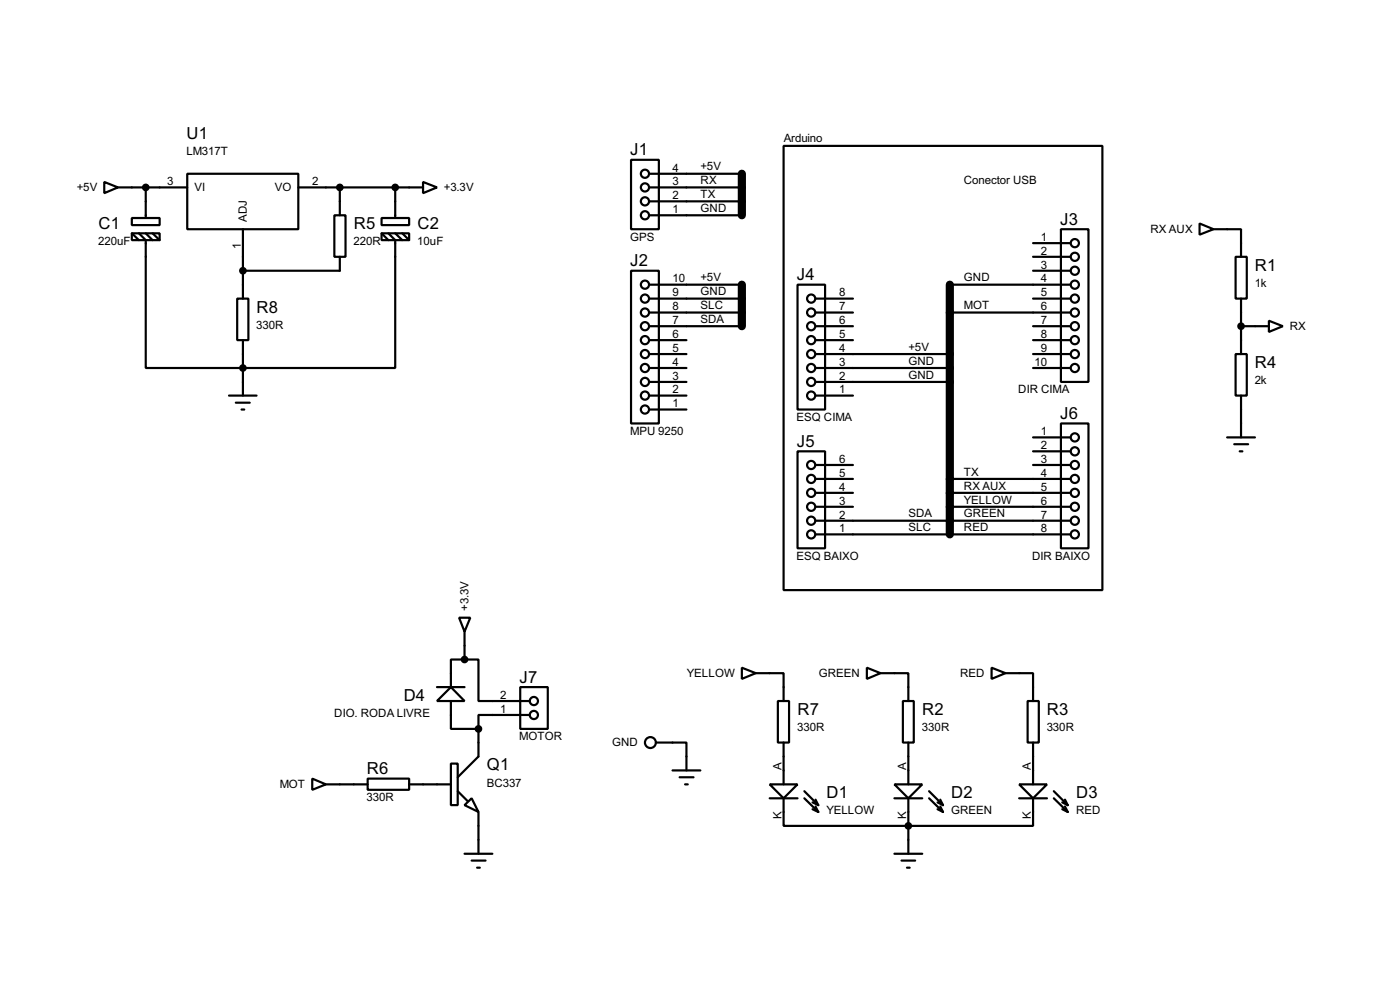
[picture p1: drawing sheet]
<svg xmlns="http://www.w3.org/2000/svg" width="256mm" height="180mm" viewBox="0 0 256 180" stroke-linecap="round" stroke-linejoin="round" font-family="sans-serif">
<path d="M135.9 31.8v7.6M135.9 52.1v7.6M174 52.1v45.7" fill="none" stroke="#000" stroke-width="1.5"/>
<g fill="none" stroke="#000" stroke-width=".4">
<path d="M19.1 33.3l2.5 1-2.5 1.1zM21.6 34.3h12.7M24.2 39.9h5.1v1.3h-5.1zM26.7 34.3v5.6M34.3 31.8h20.4v10.2h-20.4zM54.7 34.3h22.8M61.3 39.4h2v7.6h-2zM62.3 34.3v5.1M69.9 39.9h5.1v1.3h-5.1zM72.4 34.3v5.6M77.5 33.3l2.6 1-2.6 1.1zM115.6 29.3h5.1v12.7h-5.1z"/>
<path d="M118.9 39.4h17M118.9 31.8h17M118.9 34.3h17M118.9 36.9h17M143.6 26.7h58.4v81.3h-58.4zM24.2 42.7h5.1v1.3h-5.1zM24.2 42.7l1.3 1.3M25.5 42.7l1.2 1.3v23.4h45.7v-23.4l-1.2-1.3M26.7 42.7l1.3 1.3M28 42.7l1.3 1.3M43.5 54.7h2v7.6h-2zM44.5 42v12.7"/>
<path d="M62.3 47v2.6h-17.8M69.9 42.7h5.1v1.3h-5.1zM69.9 42.7l1.3 1.3M72.4 42.7l1.3 1.3M73.7 42.7l1.3 1.3M115.6 49.6h5.1v27.9h-5.1zM118.9 52.1h17M118.9 54.7h17M118.9 57.2h17M118.9 59.7h17M146.1 52.1h5.1v22.9h-5.1zM149.4 54.7h6.9"/>
<path d="M149.4 57.2h6.9M149.4 59.7h6.9M174 52.1h22.1M174 57.2h22.1M189.3 54.7h6.8M189.3 59.7h6.8M189.3 49.6h6.8M189.3 44.5h6.8M189.3 47h6.8M194.4 42h5v27.9h-5zM219.8 40.9l2.5 1.1-2.5 1zM222.3 42h5.1v5"/>
<path d="M226.4 47h2v7.7h-2zM227.4 59.7h5.1M227.4 54.7v10.1M232.5 58.7l2.5 1-2.5 1.1zM42 72.4h5M43.2 73.7h2.6M44.3 75h.5M44.5 62.3v10.1M118.9 67.4h6.9M118.9 64.8h6.9M118.9 69.9h6.9M118.9 75h6.9"/>
<path d="M118.9 72.4h6.9M118.9 62.3h6.9M149.4 67.4h24.6M149.4 64.8h24.6M149.4 69.9h24.6M149.4 72.4h6.9M149.4 62.3h6.9M189.3 67.4h6.8M189.3 64.8h6.8M189.3 62.3h6.8M194.4 77.5h5v22.9h-5zM226.4 64.8h2v7.6h-2z"/>
<path d="M227.4 72.4v7.7M146.1 82.6h5.1v17.8h-5.1zM149.4 97.8h46.7M149.4 95.3h46.7M149.4 90.2h6.9M149.4 87.7h6.9M149.4 92.8h6.9M149.4 85.1h6.9M174 90.2h22.1M174 87.7h22.1M174 92.8h22.1M189.3 85.1h6.8"/>
<path d="M189.3 80.1h6.8M189.3 82.6h6.8M224.8 80.1h5.1M226.1 81.3h2.6M227.1 82.6h.5M84.1 113.1h2.1l-1.1 2.5zM85.1 115.6v5.1M80.1 128.3l2.5-2.5 2.5 2.5zM80.1 125.8h5M82.6 139.8h1.3v7.6h-1.3zM82.6 128.3v5.1h5.1M85.1 120.7h2.6v7.6h9.4"/>
<path d="M85.1 120.7h-2.5v5.1M87.7 133.4v5.1l-3.8 3.8M95.3 125.8h5.1v7.6h-5.1zM97.1 130.9h-9.4v2.5M120.2 135.9h5.6v5.1M135.9 122.2l2.6 1-2.6 1.1zM138.5 123.2h5.1v5.1M142.5 128.3h2.1v7.6h-2.1zM143.6 135.9v7.7M158.8 122.2l2.5 1-2.5 1.1zM161.3 123.2h5.1v5.1M165.4 128.3h2v7.6h-2z"/>
<path d="M166.4 135.9v7.7M181.7 122.2l2.5 1-2.5 1.1zM184.2 123.2h5.1v5.1M188.3 128.3h2v7.6h-2zM189.3 135.9v7.7M57.2 142.5l2.5 1.1-2.5 1zM59.7 143.6h7.7M67.4 142.5h7.6v2.1h-7.6zM75 143.6h7.6M83.9 144.8l1.8 1.8M85.1 147.4l1.3-1.3 1.3 2.5zM85.1 156.3h5.1"/>
<path d="M86.4 157.5h2.6M87.4 158.8h.5M87.7 148.6v7.7M123.2 141h5.1M124.5 142.3h2.6M125.5 143.6h.5M141 143.6h5.1l-2.5 2.5zM141 146.1h5.1M143.6 146.1v5.1h45.7v-5.1M147.4 146.1l2.5 2.5M147.4 144.8l2.5 2.6M148.9 146.9l1 .5"/>
<path d="M148.9 148.1l1 .5M149.4 146.4l.5 1M149.4 147.6l.5 1M163.9 143.6h5.1l-2.6 2.5zM163.9 146.1h5.1M163.9 156.3h5.1M165.2 157.5h2.5M166.2 158.8h.5M166.4 146.1v10.2M170.2 146.1l2.6 2.5M170.2 144.8l2.6 2.6M171.8 146.9l1 .5"/>
<path d="M171.8 148.1l1 .5M172.3 146.4l.5 1M172.3 147.6l.5 1M186.7 143.6h5.1l-2.5 2.5zM186.7 146.1h5.1M193.1 146.1l2.5 2.5M193.1 144.8l2.5 2.6M194.6 146.9l1 .5M194.6 148.1l1 .5M195.1 146.4l.5 1M195.1 147.6l.5 1"/>
<circle cx="118.1" cy="31.8" r=".75"/>
<circle cx="118.1" cy="39.4" r=".75"/>
<circle cx="118.1" cy="36.9" r=".75"/>
<circle cx="118.1" cy="34.3" r=".75"/>
<circle cx="118.1" cy="59.7" r=".75"/>
<circle cx="118.1" cy="52.1" r=".75"/>
<circle cx="118.1" cy="57.2" r=".75"/>
<circle cx="118.1" cy="54.7" r=".75"/>
<circle cx="148.6" cy="57.2" r=".75"/>
<circle cx="148.6" cy="54.7" r=".75"/>
<circle cx="148.6" cy="59.7" r=".75"/>
<circle cx="196.9" cy="57.2" r=".75"/>
<circle cx="196.9" cy="52.1" r=".75"/>
<circle cx="196.9" cy="59.7" r=".75"/>
<circle cx="196.9" cy="54.7" r=".75"/>
<circle cx="196.9" cy="49.6" r=".75"/>
<circle cx="196.9" cy="44.5" r=".75"/>
<circle cx="196.9" cy="47" r=".75"/>
<circle cx="118.1" cy="62.3" r=".75"/>
<circle cx="118.1" cy="69.9" r=".75"/>
<circle cx="118.1" cy="64.8" r=".75"/>
<circle cx="118.1" cy="67.4" r=".75"/>
<circle cx="118.1" cy="75" r=".75"/>
<circle cx="118.1" cy="72.4" r=".75"/>
<circle cx="148.6" cy="72.4" r=".75"/>
<circle cx="148.6" cy="64.8" r=".75"/>
<circle cx="148.6" cy="69.9" r=".75"/>
<circle cx="148.6" cy="67.4" r=".75"/>
<circle cx="148.6" cy="62.3" r=".75"/>
<circle cx="196.9" cy="62.3" r=".75"/>
<circle cx="196.9" cy="67.4" r=".75"/>
<circle cx="196.9" cy="64.8" r=".75"/>
<circle cx="148.6" cy="95.3" r=".75"/>
<circle cx="148.6" cy="87.7" r=".75"/>
<circle cx="148.6" cy="90.2" r=".75"/>
<circle cx="148.6" cy="92.8" r=".75"/>
<circle cx="148.6" cy="97.8" r=".75"/>
<circle cx="148.6" cy="85.1" r=".75"/>
<circle cx="196.9" cy="80.1" r=".75"/>
<circle cx="196.9" cy="82.6" r=".75"/>
<circle cx="196.9" cy="87.7" r=".75"/>
<circle cx="196.9" cy="97.8" r=".75"/>
<circle cx="196.9" cy="95.3" r=".75"/>
<circle cx="196.9" cy="90.2" r=".75"/>
<circle cx="196.9" cy="92.8" r=".75"/>
<circle cx="196.9" cy="85.1" r=".75"/>
<circle cx="97.8" cy="130.9" r=".75"/>
<circle cx="97.8" cy="128.3" r=".75"/>
<circle cx="119.1" cy="135.9" r="1"/>
</g>
<g fill="#000" stroke="#000" stroke-width=".4">
<circle cx="26.7" cy="34.3" r=".5"/>
<circle cx="62.2" cy="34.3" r=".5"/>
<circle cx="72.4" cy="34.3" r=".5"/>
<circle cx="44.5" cy="49.6" r=".5"/>
<circle cx="227.3" cy="59.7" r=".5"/>
<circle cx="44.5" cy="67.4" r=".5"/>
<circle cx="85.1" cy="120.7" r=".5"/>
<circle cx="87.6" cy="133.4" r=".5"/>
<circle cx="166.4" cy="151.2" r=".5"/>
</g>
<g font-size="3.4">
<text x="34.2" y="25.4">U1</text>
<text x="115.5" y="28.5">J1</text>
<text x="18.1" y="42">C1</text>
<text x="64.8" y="42">R5</text>
<text x="76.5" y="42">C2</text>
<text x="194.2" y="41.2">J3</text>
<text x="115.5" y="48.7">J2</text>
<text x="146" y="51.3">J4</text>
<text x="229.9" y="49.6">R1</text>
<text x="47" y="57.2">R8</text>
<text x="229.9" y="67.4">R4</text>
<text x="194.2" y="76.7">J6</text>
<text x="146" y="81.8">J5</text>
<text x="95.2" y="125">J7</text>
<text x="74" y="128.3">D4</text>
<text x="146.1" y="130.9">R7</text>
<text x="169" y="130.9">R2</text>
<text x="191.8" y="130.9">R3</text>
<text x="67.2" y="141.7">R6</text>
<text x="89.2" y="141">Q1</text>
<text x="151.4" y="146.1">D1</text>
<text x="174.3" y="146.1">D2</text>
<text x="197.2" y="146.1">D3</text>
</g>
<g font-size="2.4">
<text x="34.1" y="28.4">LM317T</text>
<text x="143.6" y="26.1">Arduino</text>
<text x="14.1" y="35">+5V</text>
<text x="30.7" y="33.9">3</text>
<text x="35.6" y="35">VI</text>
<text x="50.3" y="35">VO</text>
<text x="57.2" y="33.9">2</text>
<text x="81.3" y="35">+3.3V</text>
<text x="123.2" y="33.9">3</text>
<text x="123.2" y="31.4">4</text>
<text x="128.3" y="31.2">+5V</text>
<text x="128.3" y="33.7">RX</text>
<text x="176.6" y="33.7">Conector USB</text>
<text x="45.2" y="40.6" transform="rotate(-90 45.2 40.6)">ADJ</text>
<text x="123.2" y="39">1</text>
<text x="123.2" y="36.5">2</text>
<text x="128.3" y="38.8">GND</text>
<text x="128.3" y="36.3">TX</text>
<text x="18" y="44.9">220uF</text>
<text x="44.1" y="45.7" transform="rotate(-90 44.1 45.7)">1</text>
<text x="64.8" y="44.9">220R</text>
<text x="76.5" y="44.9">10uF</text>
<text x="115.4" y="44.1">GPS</text>
<text x="190.7" y="44.1">1</text>
<text x="190.7" y="46.6">2</text>
<text x="210.7" y="42.7">RX AUX</text>
<text x="123.2" y="51.7">10</text>
<text x="128.3" y="51.5">+5V</text>
<text x="176.6" y="51.5">GND</text>
<text x="190.7" y="49.2">3</text>
<text x="190.7" y="51.7">4</text>
<text x="229.9" y="52.6">1k</text>
<text x="123.2" y="59.3">7</text>
<text x="123.2" y="56.8">8</text>
<text x="123.2" y="54.3">9</text>
<text x="128.3" y="54">GND</text>
<text x="128.3" y="56.6">SLC</text>
<text x="128.3" y="59.1">SDA</text>
<text x="153.7" y="59.3">6</text>
<text x="153.7" y="56.8">7</text>
<text x="153.7" y="54.3">8</text>
<text x="176.6" y="56.6">MOT</text>
<text x="190.7" y="54.3">5</text>
<text x="190.7" y="56.8">6</text>
<text x="190.7" y="59.3">7</text>
<text x="47" y="60.2">330R</text>
<text x="123.2" y="64.4">5</text>
<text x="123.2" y="61.9">6</text>
<text x="153.7" y="64.4">4</text>
<text x="153.7" y="61.9">5</text>
<text x="166.4" y="64.2">+5V</text>
<text x="190.7" y="61.9">8</text>
<text x="190.7" y="64.4">9</text>
<text x="236.3" y="60.4">RX</text>
<text x="123.2" y="72">2</text>
<text x="123.2" y="69.5">3</text>
<text x="123.2" y="67">4</text>
<text x="153.7" y="72">1</text>
<text x="153.7" y="69.5">2</text>
<text x="153.7" y="67">3</text>
<text x="166.4" y="66.7">GND</text>
<text x="166.4" y="69.3">GND</text>
<text x="186.5" y="72">DIR CIMA</text>
<text x="189.5" y="67">10</text>
<text x="229.9" y="70.3">2k</text>
<text x="123.2" y="74.6">1</text>
<text x="145.9" y="77.1">ESQ CIMA</text>
<text x="115.4" y="79.6">MPU 9250</text>
<text x="190.7" y="79.7">1</text>
<text x="190.7" y="82.2">2</text>
<text x="153.7" y="89.8">4</text>
<text x="153.7" y="87.3">5</text>
<text x="153.7" y="84.7">6</text>
<text x="176.6" y="89.6">RX AUX</text>
<text x="176.6" y="87.1">TX</text>
<text x="190.7" y="84.7">3</text>
<text x="190.7" y="87.3">4</text>
<text x="190.7" y="89.8">5</text>
<text x="153.7" y="94.9">2</text>
<text x="153.7" y="92.4">3</text>
<text x="166.4" y="94.7">SDA</text>
<text x="176.6" y="94.7">GREEN</text>
<text x="176.6" y="92.2">YELLOW</text>
<text x="190.7" y="92.4">6</text>
<text x="190.7" y="94.9">7</text>
<text x="153.7" y="97.4">1</text>
<text x="166.4" y="97.2">SLC</text>
<text x="176.6" y="97.2">RED</text>
<text x="190.7" y="97.4">8</text>
<text x="145.9" y="102.5">ESQ BAIXO</text>
<text x="189.1" y="102.5">DIR BAIXO</text>
<text x="85.8" y="111.8" transform="rotate(-90 85.8 111.8)">+3.3V</text>
<text x="125.8" y="123.9">YELLOW</text>
<text x="150" y="123.9">GREEN</text>
<text x="175.9" y="123.9">RED</text>
<text x="61.2" y="131.3">DIO. RODA LIVRE</text>
<text x="91.6" y="130.5">1</text>
<text x="91.6" y="127.9">2</text>
<text x="95.1" y="135.5">MOTOR</text>
<text x="112.1" y="136.6">GND</text>
<text x="146.1" y="133.8">330R</text>
<text x="168.9" y="133.8">330R</text>
<text x="191.8" y="133.8">330R</text>
<text x="89.2" y="144">BC337</text>
<text x="143.2" y="141" transform="rotate(-90 143.2 141)">A</text>
<text x="166" y="141" transform="rotate(-90 166 141)">A</text>
<text x="188.9" y="141" transform="rotate(-90 188.9 141)">A</text>
<text x="51.2" y="144.3">MOT</text>
<text x="67.2" y="146.7">330R</text>
<text x="143.2" y="150" transform="rotate(-90 143.2 150)">K</text>
<text x="151.4" y="149.1">YELLOW</text>
<text x="166" y="150" transform="rotate(-90 166 150)">K</text>
<text x="174.2" y="149.1">GREEN</text>
<text x="188.9" y="150" transform="rotate(-90 188.9 150)">K</text>
<text x="197.1" y="149.1">RED</text>
</g>
</svg>
